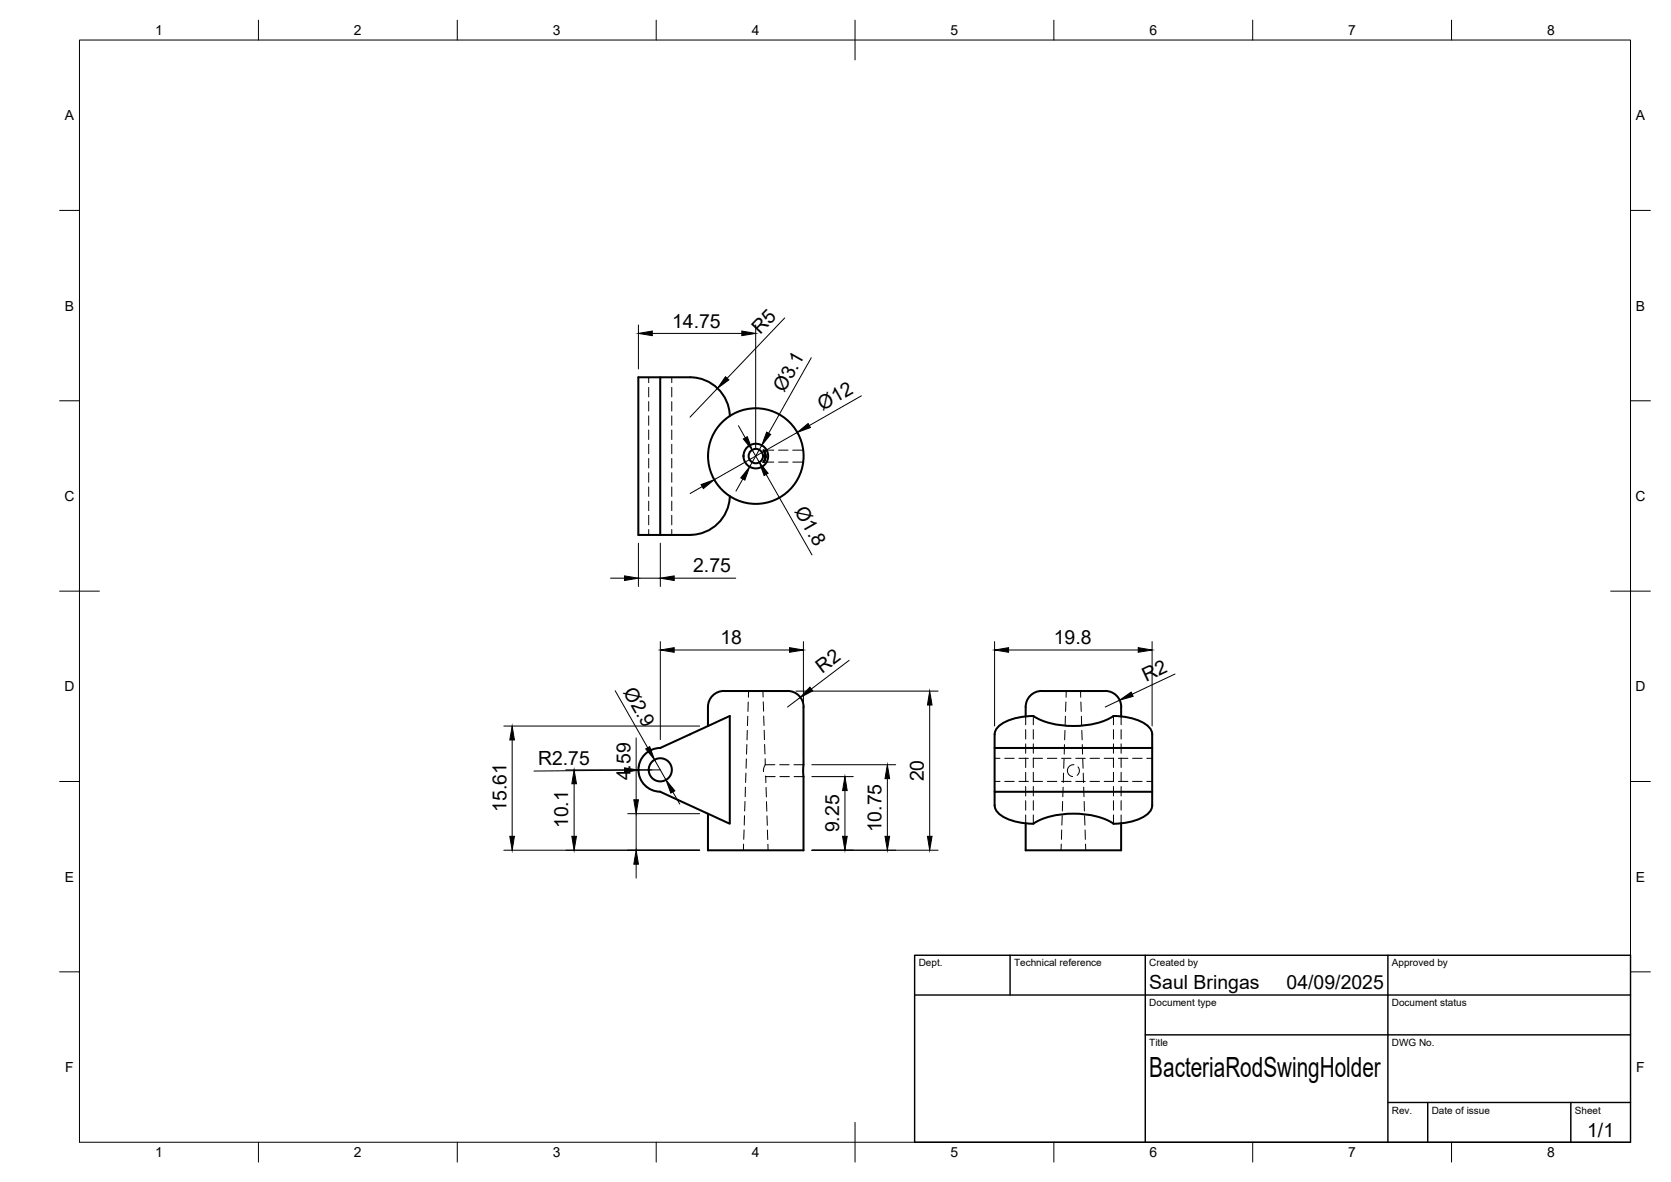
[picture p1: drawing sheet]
<svg xmlns="http://www.w3.org/2000/svg" width="420mm" height="297mm" viewBox="0 0 420 297" stroke-linecap="round" stroke-linejoin="round" font-family="sans-serif">
<!-- layer: Visible -->
<g fill="none" stroke="#000" stroke-width=".51">
<path d="M166 94.8h-5.5v39.6h5.5M183.5 104.5a10 10 0 0 0-10-9.7h-7.5v39.6h7.5M192 113.1a2.26 2.26 0 0 1 0 3 2.66 2.66 0 0 0 0-3zM183.5 124.7a10 10 0 0 1-10 9.7M182 173.7h16M182 173.6a4 4 0 0 0-4 4v4.8M198 173.6a4 4 0 0 1 4 4.1v36h-24v-9.2M259.8 179.9a21.5 21.5 0 0 0 15.8 1.9l2.9-1 1.5-.9a13.4 13.4 0 0 1 8.8 2.7l.8 1.3 .1 4.1h-39.6M259.8 179.9a13.4 13.4 0 0 0-8.8 2.7l-.8 1.3-.1 .6M261.9 173.7h16M261.9 173.6a4 4 0 0 0-4 4v2.5M277.9 173.6a4 4 0 0 1 4 4v2.5"/>
<path d="M162.1 189.6a5.5 5.5 0 0 1 3.9-1.6l17.5-8.1v27.1l-17.5-8a5.5 5.5 0 0 1-5.1-3.4 5.5 5.5 0 0 1 1.2-6zM250.1 184.5v14.5M289.7 188v11M250.1 202.4v-3.4h39.6v3.4a4.4 4.4 0 0 1-3.3 3.4 17.4 17.4 0 0 1-6.4 1.2 20.2 20.2 0 0 0-13.6-2.3l-4.2 1.1-2.4 1.2M250.1 202.4a4.4 4.4 0 0 0 3.3 3.4 17.4 17.4 0 0 0 6.4 1.2M257.9 206.9v6.8h24v-6.8"/>
<circle cx="190" cy="114.6" r="1.81"/>
<circle cx="190" cy="114.6" r="3.1"/>
<circle cx="190" cy="114.6" r="12"/>
<circle cx="166" cy="193.5" r="2.91"/>
</g>
<!-- layer: Hidden -->
<g fill="none" stroke="#000" stroke-width=".25">
<path d="M163.1 94.8v1.4M163.1 97.4v2.3M168.9 94.8v1.4M168.9 97.4v2.3M163.1 100.9v2.4M163.1 104.5v2.4M163.1 108.1v2.4M163.1 111.6v2.4M163.1 115.2v2.4M163.1 118.8v2.4M168.9 100.9v2.4M168.9 104.5v2.4"/>
<path d="M168.9 108.1v2.4M168.9 111.6v2.4M168.9 115.2v2.4M168.9 118.8v2.4M192 113.1h2.6M192 116.1h2.6M195.8 113.1h2.3M195.8 116.1h2.3M199.3 113.1h2.6M199.3 116.1h2.6M163.1 122.4v2.3M163.1 125.9v2.4"/>
<path d="M163.1 129.5v2.4M163.1 133.1v1.3M168.9 122.4v2.3M168.9 125.9v2.4M168.9 129.5v2.4M168.9 133.1v1.3M188 180l-.1 2.4M188.1 176.4v2.4M188.2 173.7v1.5M191.8 173.7l.1 1.5M191.9 176.4l.1 2.3M192 179.9l.1 2.4"/>
<path d="M259.8 179.9v2.2M267.9 180l-.1 2.4M268 176.4l-.1 2.4M268.1 173.7v1.5M271.7 173.7v1.5M271.8 176.4l.1 2.4M271.9 180l.1 2.4M280 179.9v2.2M187.4 197.8v2.4M187.6 194.3l-.1 2.3M187.7 190.7l-.1 2.4M187.8 187.1l-.1 2.4"/>
<path d="M187.9 183.5l-.1 2.4M192.2 183.5v2.4M192.3 187.1v2.4M192.4 190.7v1.5M192.4 192.2l-.4 1v.7M192.4 195l.1 .2M192.4 192.2h2.4M192.5 195.2h2.4M192.5 195.2l.1 1.5M192.6 197.9l.1 2.4M196 192.2h2.4M196.1 195.2h2.4"/>
<path d="M199.6 192.2h2.4M199.7 195.2h2.3M250.1 190.6h1.3M250.1 196.4h1.3M252.6 190.6h2.4M252.6 196.4h2.4M256.2 190.6h2.4M256.2 196.4h2.4M257.9 180.1v2M257.9 183.4v2.3M257.9 186.9v2.4M257.9 190.5v2.4"/>
<path d="M257.9 194.1v2.4M257.9 197.6v2.4M259.8 190.6h2.3M259.8 196.4h2.3M259.8 183.4v2.3M259.8 186.9v2.4M259.8 190.5v2.4M259.8 194.1v2.4M259.8 197.6v2.4M263.3 190.6h2.4M263.3 196.4h2.4M266.9 190.6h2.4"/>
<path d="M266.9 196.4h2.4M267.3 197.8l-.1 2.4M267.4 194.3v2.3M267.5 190.7v2.4M267.7 187.1l-.1 2.4M267.8 183.5l-.1 2.4M270 192.2l-.7 .1-.4 .2-.5 1.1 .4 1.1 .9 .5M270.5 190.6h2.4M270.5 196.4h2.4M271.1 192.7l.3 1.1-.6 1M272 183.5l.1 2.4M272.1 187.1l.1 2.4"/>
<path d="M272.2 190.7l.1 2.4M272.4 194.3v2.3M272.5 197.8l.1 2.4M274.1 190.6h2.4M274.1 196.4h2.4M277.6 190.6h2.4M277.6 196.4h2.4M280 183.4v2.3M280 186.9v2.4M280 190.5v2.4M280 194.1v2.4M280 197.6v2.4"/>
<path d="M281.2 190.6h2.4M281.2 196.4h2.4M281.9 180.1v2M281.9 183.4v2.3M281.9 186.9v2.4M281.9 190.5v2.4M281.9 194.1v2.4M281.9 197.6v2.4M284.8 190.6h2.4M284.8 196.4h2.4M288.4 190.6h1.3M288.4 196.4h1.3"/>
<path d="M187 212.1l-.1 1.6M187.1 208.6l-.1 2.3M187.2 205l-.1 2.4M187.3 201.4l-.1 2.4M192.7 201.5l.1 2.3M192.8 205l.1 2.4M193 208.6v2.4M193.1 212.2v1.5M257.9 201.2v2.4M257.9 204.8v2.1M259.8 201.2v2.4M259.8 204.8v2.2"/>
<path d="M266.8 212.1v1.6M267 208.6l-.1 2.3M267.1 205l-.1 2.4M267.2 201.4l-.1 2.4M272.6 201.4l.1 2.4M272.7 205l.1 2.4M272.8 208.6l.1 2.3M272.9 212.1l.1 1.6M280 201.2v2.4M280 204.8v2.2M281.9 201.2v2.4M281.9 204.8v2.1"/>
</g>
<!-- layer: BORDER -->
<g fill="none" stroke="#000" stroke-width=".25">
<path d="M20 10.1h390v276.9h-390zM65 5.1v5M115 5.1v5M165 5.1v5M215 5.1v10M265 5.1v5M315 5.1v5M365 5.1v5M15 52.9h5M410 52.9h5M15 100.7h5M410 100.7h5"/>
<path d="M15 148.6h10M405 148.6h10M15 196.4h5M410 196.4h5M15 244.2h5M410 244.2h5M65 287v5M115 287v5M165 287v5M215 282.1v9.9M265 287v5M315 287v5"/>
<path d="M365 287v5"/>
</g>
<!-- layer: TITLEBLOCK -->
<path d="M230 240.1h180v46.9h-180zM230 250h180M254 240.1v9.9M288 240.1v46.9M349 240.1v46.9M288 260.1h122M349 277.1h61M359 277.1v9.9M395 277.1v9.9" fill="none" stroke="#000" stroke-width=".36"/>
<!-- layer: FD_Dimensions -->
<g fill="none" stroke="#000" stroke-width=".25">
<path d="M197.3 79.9l-14.5 15.2M160.5 81.7v11M164 83.8h22.5M180.4 97.6l-6.9 7.2M190 81.7v30.8M204 89.9l-10.7 19M216.6 99.5l-13.1 7.4M185.7 107l1.7 3M189.1 113.1l1.8 3.1M191.5 111.9l-3 5.4M192.6 119.2l11.6 20.3M200.4 108.7l-20.8 11.9"/>
<path d="M160.5 136.5v10.9M166 136.5v10.9M176.6 122.3l-3.1 1.7M186.8 120.4l-1.7 3M153.5 145.3h3.5M160.5 145.3h5.5M169.5 145.3h15.5M154.7 173.6l8.2 14.3M166 161.2v24.7M169.5 163.4h29M200.1 173.7h35.8M201.2 175.3l-3.2 2.4"/>
<path d="M202 161.2v28.9M213.5 166l-9.5 7.2M233.8 177.2v33M250.1 161.2v21.2M253.6 163.4h32.6M281.5 176l-3.6 1.7M289.7 161.2v21.2M295.4 169.4l-10.7 5.1M126.7 182.5h49.2M128.8 186v24.2M142.3 193.5h21.6M144.4 197v13.2"/>
<path d="M157 193.6l-22.7 .2M160 185.4v15.6M160.9 191.5a5.5 5.5 0 0 0 3.1 7.1M164.6 191l2.8 5M166 193.5h-5.5M169.2 199l1.7 3.1M204.1 192.2h21.1M204.1 195.2h10.4M212.4 198.7v11.5M223.1 195.7v14.5M126.7 213.7h49.2M157.8 204.5h18.1"/>
<path d="M160 204.5v9.2M160 217.2v3.5M204.1 213.7h31.8"/>
</g>
<g fill="#000" stroke="#000" stroke-width=".25">
<path d="M160.5 83.8l3.5-.6v1.2zM182.4 94.7l.9 .8-2.9 2.1zM186.5 83.2l3.5 .6-3.5 .6zM186.9 110.3l1-.6 1.2 3.4zM192.8 108.6l1 .6-2.3 2.7zM190.9 116.2l2.2 2.7-1 .6zM200.4 108.7l2.8-2.3 .6 1zM176.3 121.8l3.3-1.2-2.8 2.2zM188.5 117.3l-1.2 3.4-1-.6zM157 144.7l3.5 .6-3.5 .6zM166 145.3l3.5-.6v1.2zM166 163.4l3.5-.6v1.1z"/>
<path d="M198.5 162.8l3.5 .6-3.5 .5zM203.6 172.7l.8 .9-3.2 1.7zM233.8 173.7l.6 3.5h-1.2zM250.1 163.4l3.5-.6v1.1zM281.5 176l2.9-2.1 .5 1.1zM286.2 162.8l3.5 .6-3.5 .5zM128.8 182.5l.5 3.5h-1.1zM144.4 193.5l.5 3.5h-1.1zM157 193l3.5 .5-3.5 .6zM162.3 188.2l1.1-.6 1.2 3.4zM167.4 196l2.3 2.7-1 .6zM212.4 195.2l.6 3.5h-1.1z"/>
<path d="M223.1 192.2l.6 3.5h-1.2zM128.2 210.2h1.1l-.5 3.5zM143.8 210.2h1.1l-.5 3.5zM160 213.7l.5 3.5h-1.1zM159.4 201h1.1l-.5 3.5zM211.9 210.2h1.1l-.6 3.5zM222.5 210.2h1.2l-.6 3.5zM233.2 210.2h1.2l-.6 3.5z"/>
</g>
<text font-size="7" x="289" y="270.6">BacteriaRodSwingHolder</text>
<g font-size="4.9">
<text x="169" y="82.3">14.75</text>
<text x="191.1" y="84.3" transform="rotate(-46 191.1 84.3)">R5</text>
<text x="197.2" y="98.8" transform="rotate(-61 197.2 98.8)">Ø3.1</text>
<text x="206.8" y="103.3" transform="rotate(-30 206.8 103.3)">Ø12</text>
<text x="199.7" y="128.4" transform="rotate(60 199.7 128.4)">Ø1.8</text>
<text x="174.3" y="143.8">2.75</text>
<text x="181.1" y="161.9">18</text>
<text x="265" y="161.9">19.8</text>
<text x="156.6" y="173.9" transform="rotate(60 156.6 173.9)">Ø2.9</text>
<text x="206.8" y="169.3" transform="rotate(-37 206.8 169.3)">R2</text>
<text x="288.2" y="171.3" transform="rotate(-25 288.2 171.3)">R2</text>
<text x="135.3" y="192.3" transform="rotate(-1 135.3 192.3)">R2.75</text>
<text x="158.5" y="196.1" transform="rotate(-90 158.5 196.1)">4.59</text>
<text x="232.3" y="196.3" transform="rotate(-90 232.3 196.3)">20</text>
<text x="127.3" y="204" transform="rotate(-90 127.3 204)">15.61</text>
<text x="142.9" y="208.1" transform="rotate(-90 142.9 208.1)">10.1</text>
<text x="211" y="209.2" transform="rotate(-90 211 209.2)">9.25</text>
<text x="221.7" y="209.2" transform="rotate(-90 221.7 209.2)">10.75</text>
<text x="289" y="248.5">Saul Bringas</text>
<text x="323.5" y="248.5">04/09/2025</text>
<text x="399.1" y="285.7">1/1</text>
</g>
<g font-size="3.5">
<text x="39" y="8.8">1</text>
<text x="89" y="8.8">2</text>
<text x="139" y="8.8">3</text>
<text x="189" y="8.8">4</text>
<text x="239" y="8.8">5</text>
<text x="289" y="8.8">6</text>
<text x="339" y="8.8">7</text>
<text x="389" y="8.8">8</text>
<text x="16.3" y="30.2">A</text>
<text x="411.3" y="30.2">A</text>
<text x="16.3" y="78">B</text>
<text x="411.3" y="78">B</text>
<text x="16.2" y="125.9">C</text>
<text x="411.2" y="125.9">C</text>
<text x="16.2" y="173.7">D</text>
<text x="411.2" y="173.7">D</text>
<text x="16.3" y="221.6">E</text>
<text x="411.3" y="221.6">E</text>
<text x="16.4" y="269.4">F</text>
<text x="411.4" y="269.4">F</text>
<text x="39" y="290.8">1</text>
<text x="89" y="290.8">2</text>
<text x="139" y="290.8">3</text>
<text x="189" y="290.8">4</text>
<text x="239" y="290.8">5</text>
<text x="289" y="290.8">6</text>
<text x="339" y="290.8">7</text>
<text x="389" y="290.8">8</text>
</g>
<g font-size="2.5">
<text x="231" y="242.9">Dept.</text>
<text x="255" y="242.9">Technical reference</text>
<text x="289" y="242.9">Created by</text>
<text x="350" y="242.9">Approved by</text>
<text x="289" y="252.8">Document type</text>
<text x="350" y="252.8">Document status</text>
<text x="289" y="262.9">Title</text>
<text x="350" y="262.9">DWG No.</text>
<text x="350" y="279.9">Rev.</text>
<text x="360" y="279.9">Date of issue</text>
<text x="396" y="279.9">Sheet</text>
</g>
</svg>
